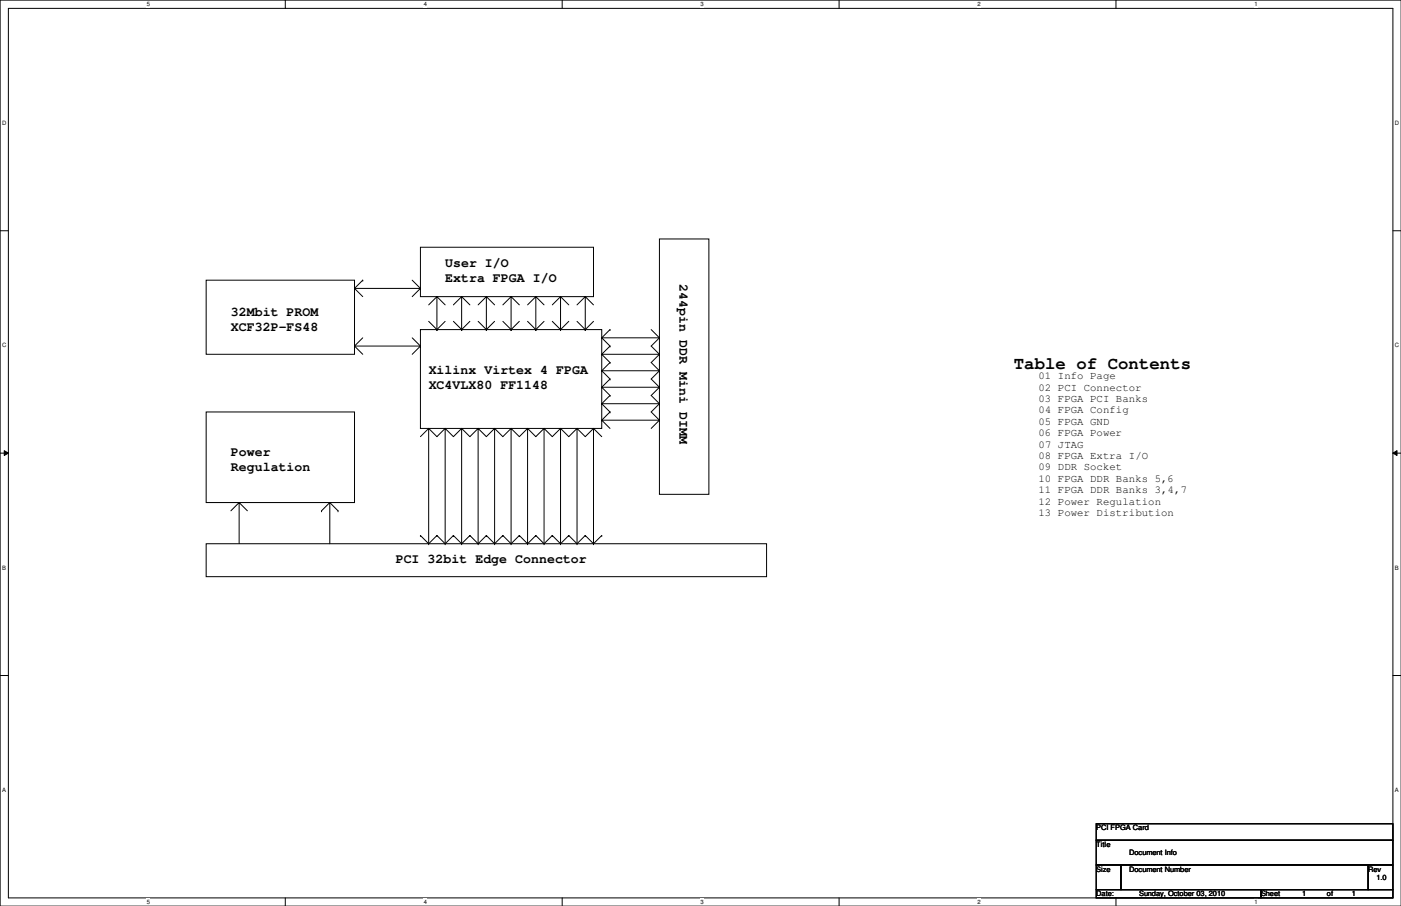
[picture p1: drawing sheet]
<svg xmlns="http://www.w3.org/2000/svg" width="432mm" height="279mm" viewBox="0 0 432 279" stroke-linecap="round" stroke-linejoin="round" font-family="sans-serif">
<path d="M0 0h431.8v279.4h-431.8zM2.6 2.6h426.7v274.3h-426.7z" fill="none" stroke="#000" stroke-width=".31"/>
<g fill="#fff">
<path d="M45.3 .3h.9v2h-.9z"/>
<path d="M45.3 277.2h.9v1.9h-.9z"/>
</g>
<path d="M87.9 0v2.6M87.9 276.9v2.5" fill="none" stroke="#000" stroke-width=".31"/>
<g fill="#fff">
<path d="M130.6 .3h1v2h-1z"/>
<path d="M130.6 277.2h1v1.9h-1z"/>
</g>
<path d="M173.3 0v2.6M173.3 276.9v2.5" fill="none" stroke="#000" stroke-width=".31"/>
<g fill="#fff">
<path d="M215.9 .3h1v2h-1z"/>
<path d="M215.9 277.2h1v1.9h-1z"/>
</g>
<path d="M258.6 0v2.6M258.6 276.9v2.5" fill="none" stroke="#000" stroke-width=".31"/>
<g fill="#fff">
<path d="M301.3 .3h1v2h-1z"/>
<path d="M301.3 277.2h1v1.9h-1z"/>
</g>
<path d="M344 0v2.6M344 276.9v2.5" fill="none" stroke="#000" stroke-width=".31"/>
<g fill="#fff">
<path d="M386.6 .3h1v2h-1z"/>
<path d="M386.6 277.2h1v1.9h-1z"/>
<path d="M.7 36.9h1.2v2h-1.2z"/>
<path d="M429.9 36.9h1.3v2h-1.3z"/>
<path d="M.7 105.5h1.2v1.9h-1.2z"/>
<path d="M429.9 105.5h1.3v1.9h-1.3z"/>
</g>
<path d="M0 71.2h2.6M429.3 71.2h2.5" fill="none" stroke="#000" stroke-width=".31"/>
<g fill="#fff">
<path d="M.7 174h1.2v2h-1.2z"/>
<path d="M429.9 174h1.2v2h-1.2z"/>
</g>
<path d="M0 139.7h2.6M1.3 139l1.3 .7-1.3 .8zM429.3 139.7l1.3-.7v1.5zM429.3 139.7h2.5" fill="none" stroke="#000" stroke-width=".31"/>
<path d="M1.3 139l1.3 .7-1.3 .8zM429.3 139.7l1.3-.7v1.5z" fill="#000"/>
<g fill="#fff">
<path d="M.7 242.6h1.2v2h-1.2z"/>
<path d="M429.9 242.6h1.2v2h-1.2z"/>
</g>
<g fill="none" stroke="#000" stroke-width=".31">
<path d="M129.6 76.2h53.3v15.3h-53.3zM203.2 73.7h15.3v78.7h-15.3zM63.5 86.4h45.8v22.9h-45.8zM109.3 88.9h.1M109.3 88.9h20.3M109.3 88.9l2.5 2.6M111.8 86.4h.1M111.8 86.4l-2.5 2.5M127 86.4l2.6 2.5M129.6 88.9h.1M129.6 88.9l-2.6 2.6M132.1 99.1l2.6 2.5"/>
<path d="M134.7 91.5h.1M134.7 91.5v10.1M134.7 91.5l-2.6 2.5M134.7 91.5l2.5 2.5M137.2 99.1l-2.5 2.5M139.7 99.1l2.6 2.5M142.3 91.5h.1M142.3 91.5v10.1M142.3 91.5l-2.6 2.5M142.3 91.5l2.5 2.5M144.8 99.1l-2.5 2.5M147.4 99.1l2.5 2.5"/>
<path d="M149.9 91.5h.1M149.9 91.5v10.1M149.9 91.5l-2.5 2.5M149.9 91.5l2.5 2.5M152.4 99.1l-2.5 2.5M155 99.1l2.5 2.5M157.5 91.5h.1M157.5 91.5v10.1M157.5 91.5l-2.5 2.5M157.5 91.5l2.6 2.5M160.1 99.1l-2.6 2.5M162.6 99.1l2.5 2.5"/>
<path d="M165.1 91.5h.1M165.1 91.5l-2.5 2.5M165.1 91.5v10.1M165.1 91.5l2.6 2.5M167.7 99.1l-2.6 2.5M170.2 99.1l2.6 2.5M172.8 91.5h.1M172.8 91.5l-2.6 2.5M172.8 91.5v10.1M172.8 91.5l2.5 2.5M175.3 99.1l-2.5 2.5M177.8 99.1l2.6 2.5"/>
<path d="M180.4 91.5h.1M180.4 91.5v10.1M180.4 91.5l-2.6 2.5M180.4 91.5l2.5 2.5M182.9 99.1l-2.5 2.5M109.3 106.7h.1M109.3 106.7h20.3M109.3 106.7l2.5 2.6M111.8 104.2l-2.5 2.5M127 104.2l2.6 2.5M129.6 101.6h55.9v30.5h-55.9zM129.6 106.7h.1"/>
<path d="M129.6 106.7l-2.6 2.6M134.7 101.6h.1M142.3 101.6h.1M149.9 101.6h.1M157.5 101.6h.1M165.1 101.6h.1M172.8 101.6h.1M180.4 101.6h.1M185.5 104.2h.1M185.5 109.3h.1M185.5 114.3h.1M185.5 119.4h.1"/>
<path d="M185.5 114.3l2.5 2.6M185.5 104.2l2.5 2.5M185.5 104.2h17.7M185.5 109.3l2.5 2.5M185.5 109.3h17.7M185.5 114.3h17.7M185.5 119.4l2.5 2.6M185.5 119.4h17.7M188 101.6h.1M188 106.7h.1M188 111.8h.1M188 116.9h.1"/>
<path d="M188 101.6l-2.5 2.6M188 106.7l-2.5 2.6M188 111.8l-2.5 2.5M188 116.9l-2.5 2.5M200.7 101.6l2.5 2.6M203.2 104.2h.1M203.2 109.3h.1M203.2 114.3h.1M203.2 119.4h.1M203.2 109.3l-2.5 2.5 2.5 2.5M203.2 104.2l-2.5 2.5 2.5 2.6M203.2 114.3l-2.5 2.6 2.5 2.5"/>
<path d="M203.2 119.4l-2.5 2.6 2.5 2.5M63.5 127h45.8v28h-45.8zM132.1 132.1h.1M132.1 132.1v35.6M132.1 132.1l-2.5 2.6M132.1 132.1l2.6 2.6 2.5-2.6M137.2 132.1h.1M137.2 132.1v35.6M137.2 132.1l2.5 2.6 2.6-2.6M142.3 132.1h.1M142.3 132.1v35.6M142.3 132.1l2.5 2.6 2.6-2.6"/>
<path d="M147.4 132.1h.1M147.4 132.1v35.6M147.4 132.1l2.5 2.6 2.5-2.6M152.4 132.1h.1M152.4 132.1v35.6M152.4 132.1l2.6 2.6 2.5-2.6M157.5 132.1h.1M157.5 132.1v35.6M157.5 132.1l2.6 2.6 2.5-2.6M162.6 132.1h.1M162.6 132.1v35.6M162.6 132.1l2.5 2.6 2.6-2.6"/>
<path d="M167.7 132.1h.1M167.7 132.1v35.6M167.7 132.1l2.5 2.6 2.6-2.6M172.8 132.1h.1M172.8 132.1v35.6M172.8 132.1l2.5 2.6 2.5-2.6M177.8 132.1h.1M177.8 132.1v35.6M177.8 132.1l2.6 2.6 2.5-2.6M182.9 132.1h.1M182.9 132.1v35.6M182.9 132.1l2.6 2.6"/>
<path d="M185.5 124.5h.1M185.5 129.6h.1M185.5 124.5l2.5 2.5M185.5 124.5h17.7M185.5 129.6l2.5 2.5M185.5 129.6h17.7M188 122h.1M188 127h.1M188 122l-2.5 2.5M188 127l-2.5 2.6M203.2 124.5h.1M203.2 129.6h.1"/>
<path d="M203.2 124.5l-2.5 2.5 2.5 2.6M203.2 129.6l-2.5 2.5M73.7 155h.1M73.7 155v12.7M73.7 155l-2.5 2.5M73.7 155l2.5 2.5M99.1 157.5h.1M101.6 155h.1M101.6 155v12.7M101.6 155l-2.5 2.5M101.6 155l2.6 2.5M104.2 157.5h.1"/>
<path d="M63.5 167.7h172.8v10.1h-172.8zM129.6 165.1h.1M129.6 165.1l2.5 2.6M132.1 167.7h.1M134.7 165.1h.1M134.7 165.1l-2.6 2.6M134.7 165.1l2.5 2.6M137.2 167.7h.1M139.7 165.1h.1M139.7 165.1l-2.5 2.6M139.7 165.1l2.6 2.6M142.3 167.7h.1"/>
<path d="M144.8 165.1h.1M144.8 165.1l-2.5 2.6M144.8 165.1l2.6 2.6M147.4 167.7h.1M149.9 165.1h.1M149.9 165.1l-2.5 2.6M149.9 165.1l2.5 2.6M152.4 167.7h.1M155 165.1h.1M155 165.1l-2.6 2.6M155 165.1l2.5 2.6M157.5 167.7h.1"/>
<path d="M160.1 165.1h.1M160.1 165.1l-2.6 2.6M160.1 165.1l2.5 2.6M162.6 167.7h.1M165.1 165.1h.1M165.1 165.1l-2.5 2.6M165.1 165.1l2.6 2.6M167.7 167.7h.1M170.2 165.1h.1M170.2 165.1l-2.5 2.6M170.2 165.1l2.6 2.6M172.8 167.7h.1"/>
<path d="M175.3 165.1h.1M175.3 165.1l-2.5 2.6M175.3 165.1l2.5 2.6M177.8 167.7h.1M180.4 165.1h.1M180.4 165.1l-2.6 2.6M180.4 165.1l2.5 2.6M182.9 167.7h.1M185.5 165.1h.1M185.5 165.1l-2.6 2.6M0 208.3h2.6M429.3 208.3h2.5"/>
<path d="M337.9 254h91.4v5.1h-91.4zM337.9 259.1h91.4v7.6h-91.4zM337.9 266.7h7.6v7.7h-7.6zM337.9 274.4h50.8v2.5h-50.8zM345.5 266.7h76.2v7.7h-76.2zM388.7 274.4h40.6v2.5h-40.6zM421.7 266.7h7.6v7.7h-7.6z"/>
</g>
<text font-size="5.3" x="312.5" y="113.7">Table of Contents</text>
<g font-size="4.1">
<text x="137.2" y="82.2">User I/O</text>
<text x="137.2" y="86.9">Extra FPGA I/O</text>
<text x="209.4" y="87.7" transform="rotate(90 209.4 87.7)">244pin DDR Mini DIMM</text>
<text x="71.2" y="97.5">32Mbit PROM</text>
<text x="71.2" y="102.1">XCF32P-FS48</text>
<text x="132.1" y="115.2">Xilinx Virtex 4 FPGA</text>
<text x="132.1" y="119.9">XC4VLX80 FF1148</text>
<text x="71.2" y="140.6">Power</text>
<text x="71.2" y="145.3">Regulation</text>
<text x="122" y="173.7">PCI 32bit Edge Connector</text>
</g>
<g font-size="3.3">
<text x="320.1" y="117">01 Info Page</text>
<text x="320.1" y="120.5">02 PCI Connector</text>
<text x="320.1" y="124">03 FPGA PCI Banks</text>
<text x="320.1" y="127.5">04 FPGA Config</text>
<text x="320.1" y="131">05 FPGA GND</text>
<text x="320.1" y="134.5">06 FPGA Power</text>
<text x="320.1" y="138">07 JTAG</text>
<text x="320.1" y="141.6">08 FPGA Extra I/O</text>
<text x="320.1" y="145.1">09 DDR Socket</text>
<text x="320.1" y="148.6">10 FPGA DDR Banks 5,6</text>
<text x="320.1" y="152.1">11 FPGA DDR Banks 3,4,7</text>
<text x="320.1" y="155.6">12 Power Regulation</text>
<text x="320.1" y="159.1">13 Power Distribution</text>
</g>
<g font-size="2.3">
<text x="337.9" y="256.1">PCI FPGA Card</text>
<text x="337.9" y="261.2">Title</text>
<text x="348" y="263.7">Document Info</text>
<text x="337.9" y="268.8">Size</text>
<text x="348" y="268.8">Document Number</text>
<text x="421.7" y="268.8">Rev</text>
<text x="424.2" y="271.4">1.0</text>
<text x="337.9" y="276.4">Date:</text>
<text x="351.1" y="276.4">Sunday, October 03, 2010</text>
<text x="388.7" y="276.4">Sheet</text>
<text x="401.4" y="276.4">1</text>
<text x="409" y="276.4">of</text>
<text x="416.6" y="276.4">1</text>
</g>
<g font-size="1.8">
<text x="45.3" y="1.9">5</text>
<text x="130.6" y="1.9">4</text>
<text x="215.9" y="1.9">3</text>
<text x="301.3" y="1.9">2</text>
<text x="386.6" y="1.9">1</text>
<text x=".7" y="38.5">D</text>
<text x="429.9" y="38.5">D</text>
<text x=".7" y="107.1">C</text>
<text x="429.9" y="107.1">C</text>
<text x=".7" y="175.6">B</text>
<text x="429.9" y="175.6">B</text>
<text x=".7" y="244.2">A</text>
<text x="429.9" y="244.2">A</text>
<text x="45.3" y="278.8">5</text>
<text x="130.6" y="278.8">4</text>
<text x="215.9" y="278.8">3</text>
<text x="301.3" y="278.8">2</text>
<text x="386.6" y="278.8">1</text>
</g>
</svg>
